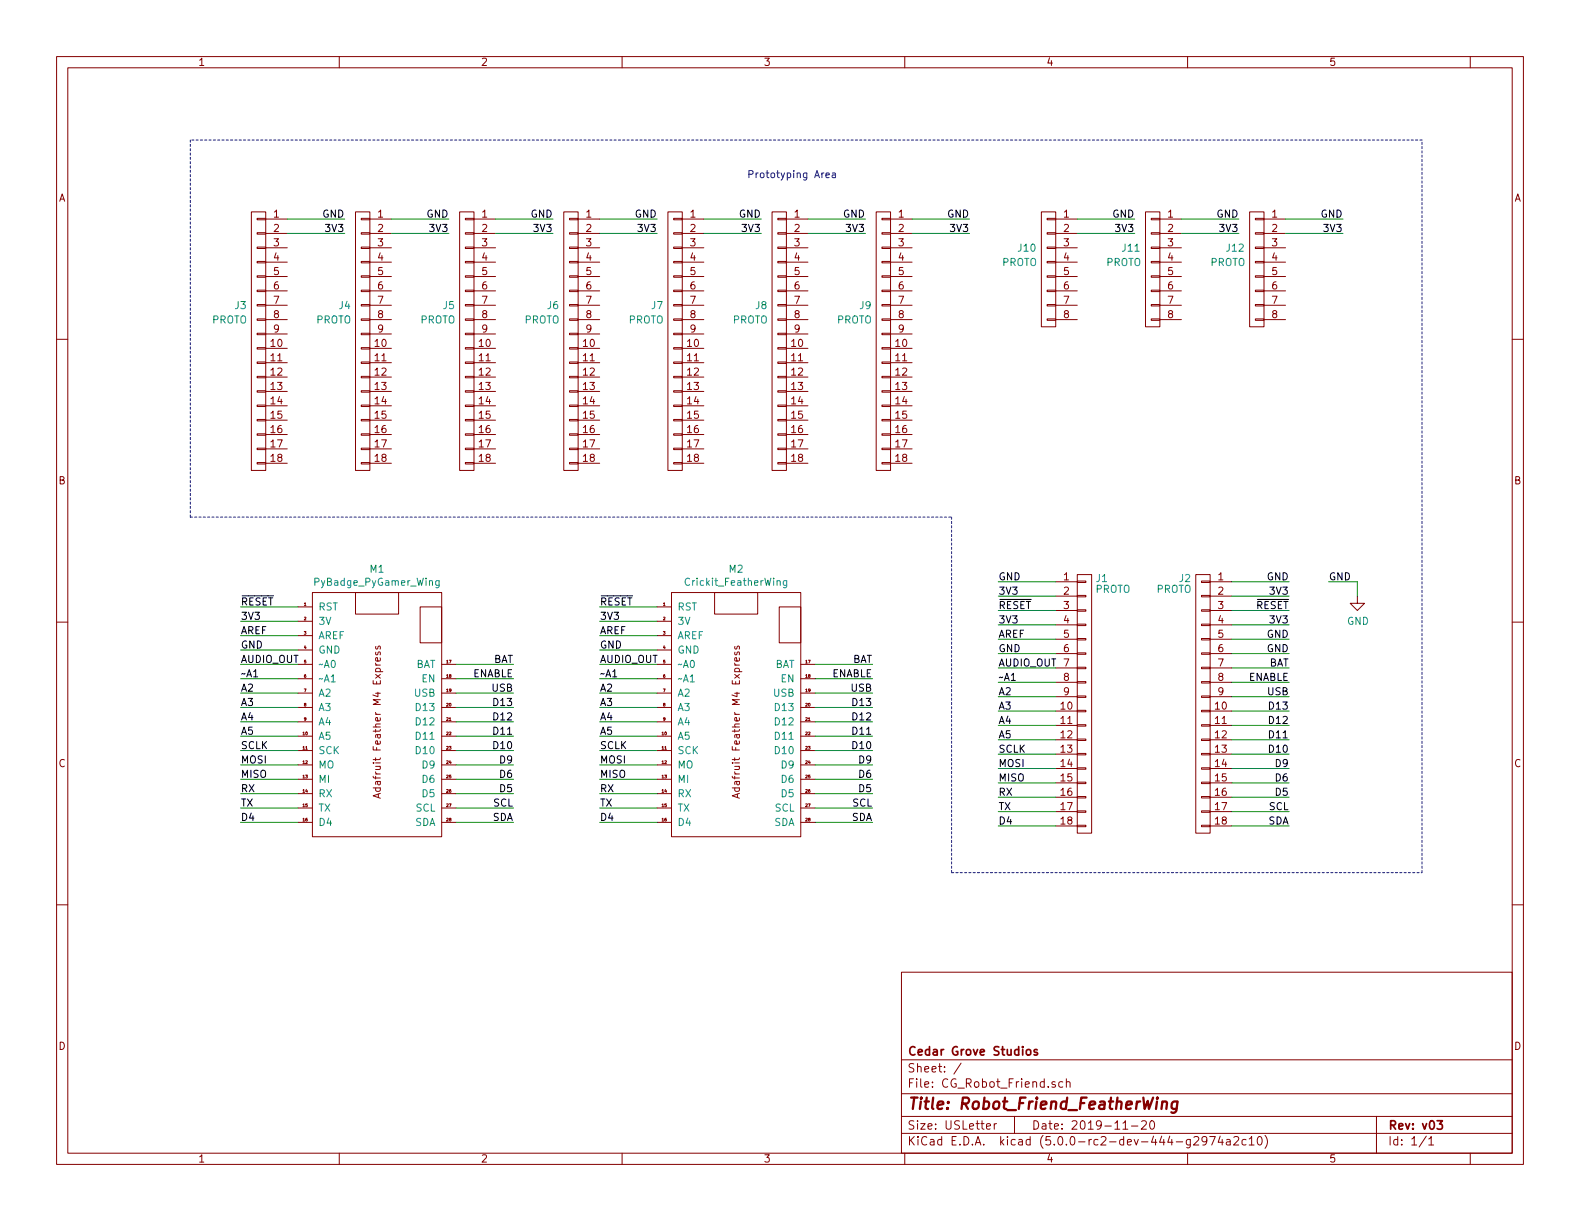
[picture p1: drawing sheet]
EESchema Schematic File Version 4
LIBS:CG_Robot_Friend-cache
EELAYER 26 0
EELAYER END
$Descr USLetter 11000 8500
encoding utf-8
Sheet 1 1
Title "Robot_Friend_FeatherWing"
Date "2019-11-20"
Rev "v03"
Comp "Cedar Grove Studios"
Comment1 ""
Comment2 ""
Comment3 ""
Comment4 ""
$EndDescr
Text Label 6075 5725 2    50   ~ 0
SDA
Text Label 6075 5625 2    50   ~ 0
SCL
Text Label 4175 5325 0    50   ~ 0
MOSI
Text Label 4175 5225 0    50   ~ 0
SCLK
Text Label 4175 4625 0    50   ~ 0
AUDIO_OUT
Wire Wire Line
	4575 4625 4175 4625
$Comp
L power:GND #PWR014
U 1 1
P 9450 4150
F 0 "#PWR014" H 9450 3900 50  0001 C CNN
F 1 "GND" H 9455 3977 50  0000 C CNN
F 2 "" H 9450 4150 50  0001 C CNN
F 3 "" H 9450 4150 50  0001 C CNN
	1    9450 4150
	1    0    0    -1  
$EndComp
Wire Wire Line
	9450 4050 9450 4150
$Comp
L Adafruit:Feather_M4_Express M1
U 1 1
P 2625 5025
F 0 "M1" H 2625 6090 50  0000 C CNN
F 1 "PyBadge_PyGamer_Wing" H 2625 5999 50  0000 C CNN
F 2 "Adafruit:Adafruit_PyBadge_PyGamer_Wing_conn_no_mounting_holes" H 2625 5075 50  0001 C CNN
F 3 "" H 2625 5075 50  0001 C CNN
	1    2625 5025
	1    0    0    -1  
$EndComp
Text Label 4175 4225 0    50   ~ 0
~RESET
Wire Wire Line
	4175 4225 4575 4225
Text Label 4175 4325 0    50   ~ 0
3V3
Wire Wire Line
	4175 4325 4575 4325
Text Label 4175 4525 0    50   ~ 0
GND
Wire Wire Line
	4175 4525 4575 4525
Text Label 9250 4050 0    50   ~ 0
GND
Wire Wire Line
	9250 4050 9450 4050
Text Label 4175 5425 0    50   ~ 0
MISO
Wire Wire Line
	4175 5425 4575 5425
Wire Wire Line
	4175 5325 4575 5325
Wire Wire Line
	4175 5225 4575 5225
Wire Wire Line
	5675 4725 6075 4725
Text Label 6075 4725 2    50   ~ 0
ENABLE
Wire Wire Line
	5675 5625 6075 5625
Wire Wire Line
	5675 5725 6075 5725
Text Label 3575 5725 2    50   ~ 0
SDA
Text Label 3575 5625 2    50   ~ 0
SCL
Text Label 1675 5325 0    50   ~ 0
MOSI
Text Label 1675 5225 0    50   ~ 0
SCLK
Text Label 1675 4625 0    50   ~ 0
AUDIO_OUT
Wire Wire Line
	2075 4625 1675 4625
$Comp
L Adafruit:Feather_M4_Express M2
U 1 1
P 5125 5025
F 0 "M2" H 5125 6090 50  0000 C CNN
F 1 "Crickit_FeatherWing" H 5125 5999 50  0000 C CNN
F 2 "Adafruit:Adafruit_Crickit_Flip_no_mounting_holes" H 5125 5075 50  0001 C CNN
F 3 "" H 5125 5075 50  0001 C CNN
	1    5125 5025
	1    0    0    -1  
$EndComp
Text Label 1675 4225 0    50   ~ 0
~RESET
Wire Wire Line
	1675 4225 2075 4225
Text Label 1675 4325 0    50   ~ 0
3V3
Wire Wire Line
	1675 4325 2075 4325
Text Label 1675 4525 0    50   ~ 0
GND
Wire Wire Line
	1675 4525 2075 4525
Text Label 1675 5425 0    50   ~ 0
MISO
Wire Wire Line
	1675 5425 2075 5425
Wire Wire Line
	1675 5325 2075 5325
Wire Wire Line
	1675 5225 2075 5225
Wire Wire Line
	3175 4725 3575 4725
Text Label 3575 4725 2    50   ~ 0
ENABLE
Wire Wire Line
	3175 5625 3575 5625
Wire Wire Line
	3175 5725 3575 5725
$Comp
L conn:CONN_01X18 J2
U 1 1
P 8375 4900
F 0 "J2" H 8500 5775 50  0000 C CNN
F 1 "PROTO" H 8575 5700 50  0000 C CNN
F 2 "Adafruit:Pin_Header_Straight_1x18_Pitch2.54mm_nosilk" H 8375 4900 50  0001 C CNN
F 3 "" H 8375 4900 50  0001 C CNN
	1    8375 4900
	-1   0    0    -1  
$EndComp
$Comp
L conn:CONN_01X18 J1
U 1 1
P 7550 4900
F 0 "J1" H 7625 5775 50  0000 L CNN
F 1 "PROTO" H 7625 5700 50  0000 L CNN
F 2 "Adafruit:Pin_Header_Straight_1x18_Pitch2.54mm_nosilk" H 7550 4900 50  0001 C CNN
F 3 "" H 7550 4900 50  0001 C CNN
	1    7550 4900
	1    0    0    -1  
$EndComp
Text Label 4175 4425 0    50   ~ 0
AREF
Wire Wire Line
	4175 4425 4575 4425
Text Label 4175 5125 0    50   ~ 0
A5
Wire Wire Line
	4175 5125 4575 5125
Text Label 4175 4725 0    50   ~ 0
~~A1
Wire Wire Line
	4175 4725 4575 4725
Text Label 4175 4825 0    50   ~ 0
A2
Wire Wire Line
	4175 4825 4575 4825
Text Label 4175 4925 0    50   ~ 0
A3
Wire Wire Line
	4175 4925 4575 4925
Text Label 4175 5025 0    50   ~ 0
A4
Wire Wire Line
	4175 5025 4575 5025
Text Label 4175 5525 0    50   ~ 0
RX
Wire Wire Line
	4175 5525 4575 5525
Text Label 4175 5625 0    50   ~ 0
TX
Wire Wire Line
	4175 5625 4575 5625
Text Label 4175 5725 0    50   ~ 0
D4
Wire Wire Line
	4175 5725 4575 5725
Text Label 6075 4925 2    50   ~ 0
D13
Text Label 6075 4825 2    50   ~ 0
USB
Wire Wire Line
	5675 4825 6075 4825
Wire Wire Line
	5675 4925 6075 4925
Text Label 6075 5125 2    50   ~ 0
D11
Text Label 6075 5025 2    50   ~ 0
D12
Wire Wire Line
	5675 5025 6075 5025
Wire Wire Line
	5675 5125 6075 5125
Text Label 6075 5325 2    50   ~ 0
D9
Text Label 6075 5225 2    50   ~ 0
D10
Wire Wire Line
	5675 5225 6075 5225
Wire Wire Line
	5675 5325 6075 5325
Text Label 6075 5525 2    50   ~ 0
D5
Text Label 6075 5425 2    50   ~ 0
D6
Wire Wire Line
	5675 5425 6075 5425
Wire Wire Line
	5675 5525 6075 5525
Text Label 6075 4625 2    50   ~ 0
BAT
Wire Wire Line
	5675 4625 6075 4625
Text Label 8975 5750 2    50   ~ 0
SDA
Text Label 8975 5650 2    50   ~ 0
SCL
Wire Wire Line
	8575 4750 8975 4750
Text Label 8975 4750 2    50   ~ 0
ENABLE
Wire Wire Line
	8575 5650 8975 5650
Wire Wire Line
	8575 5750 8975 5750
Text Label 8975 4950 2    50   ~ 0
D13
Text Label 8975 4850 2    50   ~ 0
USB
Wire Wire Line
	8575 4850 8975 4850
Wire Wire Line
	8575 4950 8975 4950
Text Label 8975 5150 2    50   ~ 0
D11
Text Label 8975 5050 2    50   ~ 0
D12
Wire Wire Line
	8575 5050 8975 5050
Wire Wire Line
	8575 5150 8975 5150
Text Label 8975 5350 2    50   ~ 0
D9
Text Label 8975 5250 2    50   ~ 0
D10
Wire Wire Line
	8575 5250 8975 5250
Wire Wire Line
	8575 5350 8975 5350
Text Label 8975 5550 2    50   ~ 0
D5
Text Label 8975 5450 2    50   ~ 0
D6
Wire Wire Line
	8575 5450 8975 5450
Wire Wire Line
	8575 5550 8975 5550
Text Label 8975 4650 2    50   ~ 0
BAT
Wire Wire Line
	8575 4650 8975 4650
Text Label 6950 5350 0    50   ~ 0
MOSI
Text Label 6950 5250 0    50   ~ 0
SCLK
Text Label 6950 4650 0    50   ~ 0
AUDIO_OUT
Wire Wire Line
	7350 4650 6950 4650
Text Label 6950 4250 0    50   ~ 0
~RESET
Wire Wire Line
	6950 4250 7350 4250
Text Label 6950 4350 0    50   ~ 0
3V3
Wire Wire Line
	6950 4350 7350 4350
Text Label 6950 4550 0    50   ~ 0
GND
Wire Wire Line
	6950 4550 7350 4550
Text Label 6950 5450 0    50   ~ 0
MISO
Wire Wire Line
	6950 5450 7350 5450
Wire Wire Line
	6950 5350 7350 5350
Wire Wire Line
	6950 5250 7350 5250
Text Label 6950 4450 0    50   ~ 0
AREF
Wire Wire Line
	6950 4450 7350 4450
Text Label 6950 5150 0    50   ~ 0
A5
Wire Wire Line
	6950 5150 7350 5150
Text Label 6950 4750 0    50   ~ 0
~~A1
Wire Wire Line
	6950 4750 7350 4750
Text Label 6950 4850 0    50   ~ 0
A2
Wire Wire Line
	6950 4850 7350 4850
Text Label 6950 4950 0    50   ~ 0
A3
Wire Wire Line
	6950 4950 7350 4950
Text Label 6950 5050 0    50   ~ 0
A4
Wire Wire Line
	6950 5050 7350 5050
Text Label 6950 5550 0    50   ~ 0
RX
Wire Wire Line
	6950 5550 7350 5550
Text Label 6950 5650 0    50   ~ 0
TX
Wire Wire Line
	6950 5650 7350 5650
Text Label 6950 5750 0    50   ~ 0
D4
Wire Wire Line
	6950 5750 7350 5750
$Comp
L conn:CONN_01X18 J3
U 1 1
P 1800 2375
F 0 "J3" H 1925 2625 50  0000 C CNN
F 1 "PROTO" H 2000 2525 50  0000 C CNN
F 2 "Adafruit:Pin_Header_Straight_1x18_Pitch2.54mm_nosilk" H 1800 2375 50  0001 C CNN
F 3 "" H 1800 2375 50  0001 C CNN
	1    1800 2375
	-1   0    0    -1  
$EndComp
Wire Wire Line
	8575 4150 8975 4150
Text Label 8975 4150 2    50   ~ 0
3V3
Text Label 8975 4350 2    50   ~ 0
3V3
Text Label 8975 4250 2    50   ~ 0
~RESET
Wire Wire Line
	8575 4250 8975 4250
Wire Wire Line
	8575 4350 8975 4350
Text Label 8975 4550 2    50   ~ 0
GND
Wire Wire Line
	8575 4450 8975 4450
Wire Wire Line
	8575 4550 8975 4550
Text Label 8975 4050 2    50   ~ 0
GND
Wire Wire Line
	8575 4050 8975 4050
Text Label 6950 4150 0    50   ~ 0
3V3
Wire Wire Line
	6950 4150 7350 4150
Text Label 6950 4050 0    50   ~ 0
GND
Wire Wire Line
	6950 4050 7350 4050
Wire Wire Line
	2000 1625 2400 1625
Text Label 2400 1625 2    50   ~ 0
3V3
Text Label 2400 1525 2    50   ~ 0
GND
Wire Wire Line
	2000 1525 2400 1525
$Comp
L conn:CONN_01X18 J4
U 1 1
P 2525 2375
F 0 "J4" H 2650 2625 50  0000 C CNN
F 1 "PROTO" H 2725 2525 50  0000 C CNN
F 2 "Adafruit:Pin_Header_Straight_1x18_Pitch2.54mm_nosilk" H 2525 2375 50  0001 C CNN
F 3 "" H 2525 2375 50  0001 C CNN
	1    2525 2375
	-1   0    0    -1  
$EndComp
Wire Wire Line
	2725 1625 3125 1625
Text Label 3125 1625 2    50   ~ 0
3V3
Text Label 3125 1525 2    50   ~ 0
GND
Wire Wire Line
	2725 1525 3125 1525
$Comp
L conn:CONN_01X18 J5
U 1 1
P 3250 2375
F 0 "J5" H 3375 2625 50  0000 C CNN
F 1 "PROTO" H 3450 2525 50  0000 C CNN
F 2 "Adafruit:Pin_Header_Straight_1x18_Pitch2.54mm_nosilk" H 3250 2375 50  0001 C CNN
F 3 "" H 3250 2375 50  0001 C CNN
	1    3250 2375
	-1   0    0    -1  
$EndComp
Wire Wire Line
	3450 1625 3850 1625
Text Label 3850 1625 2    50   ~ 0
3V3
Text Label 3850 1525 2    50   ~ 0
GND
Wire Wire Line
	3450 1525 3850 1525
$Comp
L conn:CONN_01X18 J6
U 1 1
P 3975 2375
F 0 "J6" H 4100 2625 50  0000 C CNN
F 1 "PROTO" H 4175 2525 50  0000 C CNN
F 2 "Adafruit:Pin_Header_Straight_1x18_Pitch2.54mm_nosilk" H 3975 2375 50  0001 C CNN
F 3 "" H 3975 2375 50  0001 C CNN
	1    3975 2375
	-1   0    0    -1  
$EndComp
Wire Wire Line
	4175 1625 4575 1625
Text Label 4575 1625 2    50   ~ 0
3V3
Text Label 4575 1525 2    50   ~ 0
GND
Wire Wire Line
	4175 1525 4575 1525
$Comp
L conn:CONN_01X18 J7
U 1 1
P 4700 2375
F 0 "J7" H 4825 2625 50  0000 C CNN
F 1 "PROTO" H 4900 2525 50  0000 C CNN
F 2 "Adafruit:Pin_Header_Straight_1x18_Pitch2.54mm_nosilk" H 4700 2375 50  0001 C CNN
F 3 "" H 4700 2375 50  0001 C CNN
	1    4700 2375
	-1   0    0    -1  
$EndComp
Wire Wire Line
	4900 1625 5300 1625
Text Label 5300 1625 2    50   ~ 0
3V3
Text Label 5300 1525 2    50   ~ 0
GND
Wire Wire Line
	4900 1525 5300 1525
$Comp
L conn:CONN_01X18 J8
U 1 1
P 5425 2375
F 0 "J8" H 5550 2625 50  0000 C CNN
F 1 "PROTO" H 5625 2525 50  0000 C CNN
F 2 "Adafruit:Pin_Header_Straight_1x18_Pitch2.54mm_nosilk" H 5425 2375 50  0001 C CNN
F 3 "" H 5425 2375 50  0001 C CNN
	1    5425 2375
	-1   0    0    -1  
$EndComp
Wire Wire Line
	5625 1625 6025 1625
Text Label 6025 1625 2    50   ~ 0
3V3
Text Label 6025 1525 2    50   ~ 0
GND
Wire Wire Line
	5625 1525 6025 1525
$Comp
L conn:CONN_01X18 J9
U 1 1
P 6150 2375
F 0 "J9" H 6275 2625 50  0000 C CNN
F 1 "PROTO" H 6350 2525 50  0000 C CNN
F 2 "Adafruit:Pin_Header_Straight_1x18_Pitch2.54mm_nosilk" H 6150 2375 50  0001 C CNN
F 3 "" H 6150 2375 50  0001 C CNN
	1    6150 2375
	-1   0    0    -1  
$EndComp
Wire Wire Line
	6350 1625 6750 1625
Text Label 6750 1625 2    50   ~ 0
3V3
Text Label 6750 1525 2    50   ~ 0
GND
Wire Wire Line
	6350 1525 6750 1525
$Comp
L conn:CONN_01X08 J10
U 1 1
P 7300 1875
F 0 "J10" H 7450 2025 50  0000 C CNN
F 1 "PROTO" H 7500 1925 50  0000 C CNN
F 2 "Adafruit:Pin_Header_Straight_1x08_Pitch2.54mm_no_silk" H 7300 1875 50  0001 C CNN
F 3 "" H 7300 1875 50  0001 C CNN
	1    7300 1875
	-1   0    0    -1  
$EndComp
Wire Wire Line
	7500 1625 7900 1625
Text Label 7900 1625 2    50   ~ 0
3V3
Text Label 7900 1525 2    50   ~ 0
GND
Wire Wire Line
	7500 1525 7900 1525
Text Label 1675 4425 0    50   ~ 0
AREF
Wire Wire Line
	1675 4425 2075 4425
Text Label 1675 5125 0    50   ~ 0
A5
Wire Wire Line
	1675 5125 2075 5125
Text Label 1675 4725 0    50   ~ 0
~~A1
Wire Wire Line
	1675 4725 2075 4725
Text Label 1675 4825 0    50   ~ 0
A2
Wire Wire Line
	1675 4825 2075 4825
Text Label 1675 4925 0    50   ~ 0
A3
Wire Wire Line
	1675 4925 2075 4925
Text Label 1675 5025 0    50   ~ 0
A4
Wire Wire Line
	1675 5025 2075 5025
Text Label 1675 5525 0    50   ~ 0
RX
Wire Wire Line
	1675 5525 2075 5525
Text Label 1675 5625 0    50   ~ 0
TX
Wire Wire Line
	1675 5625 2075 5625
Text Label 1675 5725 0    50   ~ 0
D4
Wire Wire Line
	1675 5725 2075 5725
Text Label 3575 4625 2    50   ~ 0
BAT
Wire Wire Line
	3175 4625 3575 4625
Text Label 3575 4925 2    50   ~ 0
D13
Text Label 3575 4825 2    50   ~ 0
USB
Wire Wire Line
	3175 4825 3575 4825
Wire Wire Line
	3175 4925 3575 4925
Text Label 3575 5125 2    50   ~ 0
D11
Text Label 3575 5025 2    50   ~ 0
D12
Wire Wire Line
	3175 5025 3575 5025
Wire Wire Line
	3175 5125 3575 5125
Text Label 3575 5325 2    50   ~ 0
D9
Text Label 3575 5225 2    50   ~ 0
D10
Wire Wire Line
	3175 5225 3575 5225
Wire Wire Line
	3175 5325 3575 5325
Text Label 3575 5525 2    50   ~ 0
D5
Text Label 3575 5425 2    50   ~ 0
D6
Wire Wire Line
	3175 5425 3575 5425
Wire Wire Line
	3175 5525 3575 5525
$Comp
L conn:CONN_01X08 J11
U 1 1
P 8025 1875
F 0 "J11" H 8175 2025 50  0000 C CNN
F 1 "PROTO" H 8225 1925 50  0000 C CNN
F 2 "Adafruit:Pin_Header_Straight_1x08_Pitch2.54mm_no_silk" H 8025 1875 50  0001 C CNN
F 3 "" H 8025 1875 50  0001 C CNN
	1    8025 1875
	-1   0    0    -1  
$EndComp
Wire Wire Line
	8225 1625 8625 1625
Text Label 8625 1625 2    50   ~ 0
3V3
Text Label 8625 1525 2    50   ~ 0
GND
Wire Wire Line
	8225 1525 8625 1525
$Comp
L conn:CONN_01X08 J12
U 1 1
P 8750 1875
F 0 "J12" H 8900 2025 50  0000 C CNN
F 1 "PROTO" H 8950 1925 50  0000 C CNN
F 2 "Adafruit:Pin_Header_Straight_1x08_Pitch2.54mm_no_silk" H 8750 1875 50  0001 C CNN
F 3 "" H 8750 1875 50  0001 C CNN
	1    8750 1875
	-1   0    0    -1  
$EndComp
Wire Wire Line
	8950 1625 9350 1625
Text Label 9350 1625 2    50   ~ 0
3V3
Text Label 9350 1525 2    50   ~ 0
GND
Wire Wire Line
	8950 1525 9350 1525
Text Label 8975 4450 2    50   ~ 0
GND
Wire Notes Line
	1325 3600 6625 3600
Wire Notes Line
	6625 3600 6625 6075
Wire Notes Line
	6625 6075 9900 6075
Wire Notes Line
	9900 6075 9900 975 
Wire Notes Line
	9900 975  1325 975 
Wire Notes Line
	1325 975  1325 3600
Text Notes 5200 1250 0    50   ~ 0
Prototyping Area
$EndSCHEMATC
